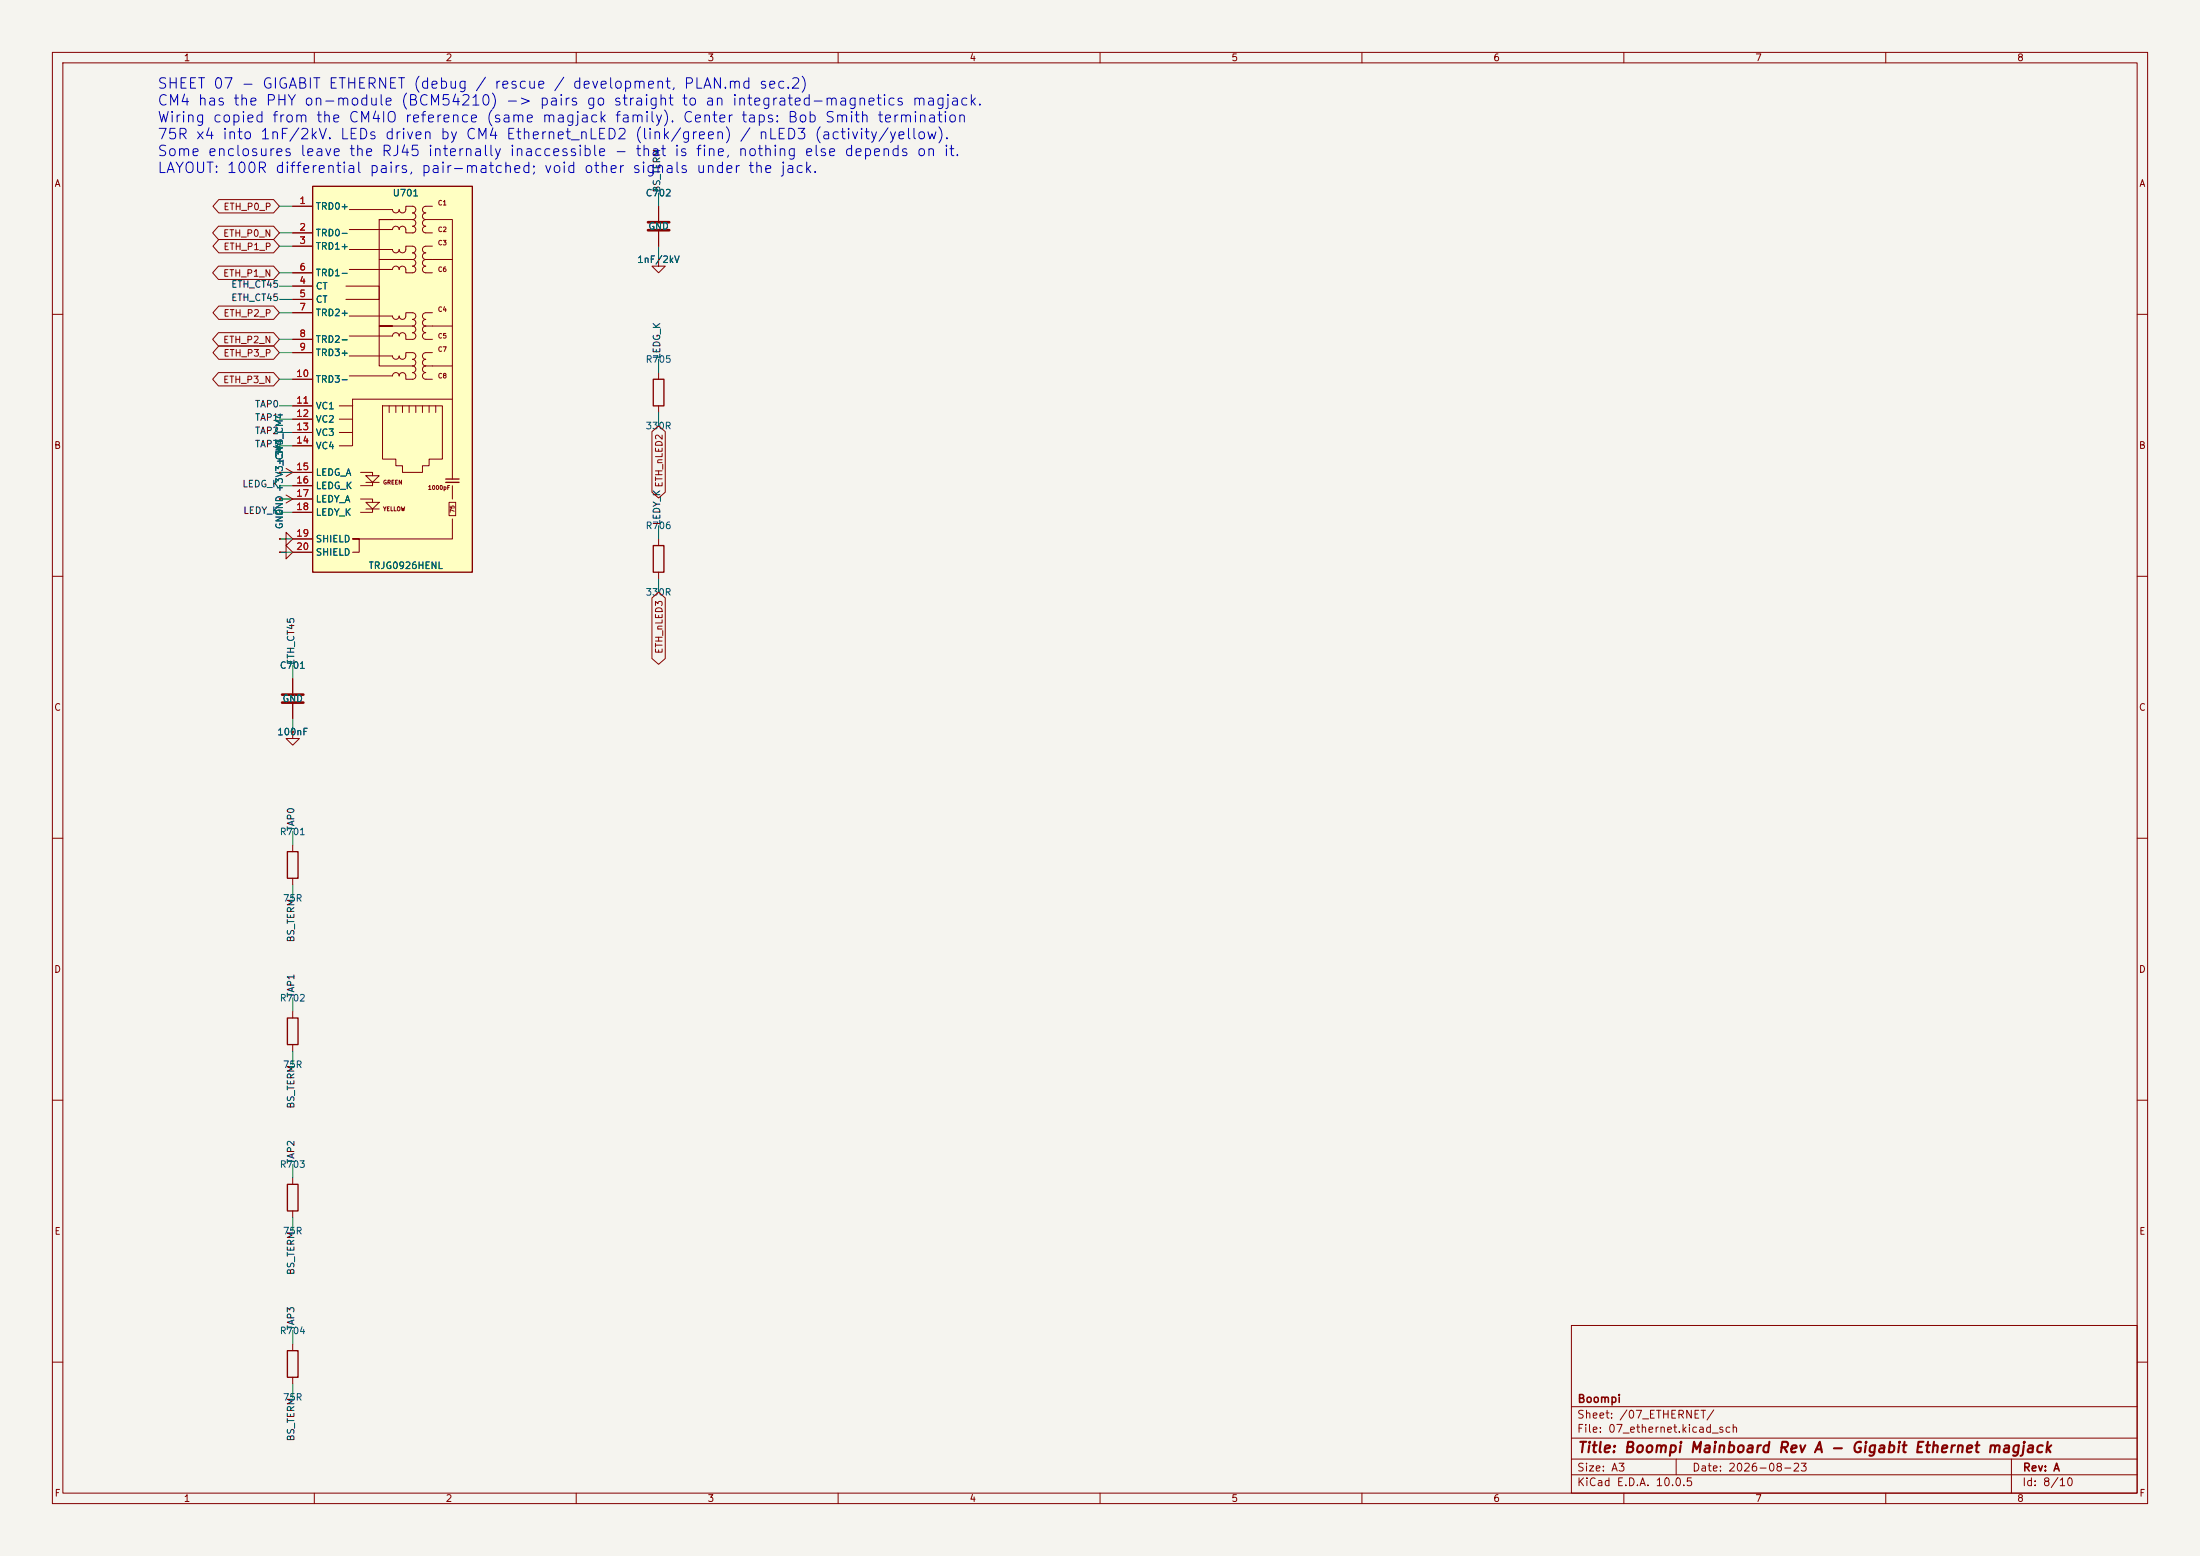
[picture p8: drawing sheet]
(kicad_sch
 (version 20260306)
 (generator "eeschema")
 (generator_version "10.0")
 (paper "A3")
 (title_block
  (title "Boompi Mainboard Rev A - Gigabit Ethernet magjack")
  (date "2026-08-23")
  (rev "A")
  (company "Boompi"))
 (lib_symbols
  (symbol "Device:C"
   (pin_numbers (hide yes))
   (pin_names
    (offset 0.254)) (exclude_from_sim no) (in_bom yes) (on_board yes)
   (in_pos_files yes)
   (duplicate_pin_numbers_are_jumpers no)
   (property "Reference" "C" (at 0.635 2.54 0) (show_name no) (do_not_autoplace no) (effects (font (size 1.27 1.27)) (justify left)))
   (property "Value" "C" (at 0.635 -2.54 0) (show_name no) (do_not_autoplace no) (effects (font (size 1.27 1.27)) (justify left)))
   (property "Footprint" "" (at 0.9652 -3.81 0) (show_name no) (do_not_autoplace no) (hide yes) (effects (font (size 1.27 1.27))))
   (property "Datasheet" "" (at 0 0 0) (show_name no) (do_not_autoplace no) (hide yes) (effects (font (size 1.27 1.27))))
   (property "Description" "Unpolarized capacitor" (at 0 0 0) (show_name no) (do_not_autoplace no) (hide yes) (effects (font (size 1.27 1.27))))
   (symbol "C_0_1"
    (polyline (pts (xy -2.032 0.762) (xy 2.032 0.762)) (stroke (width 0.508) (type default)) (fill (type none)))
    (polyline (pts (xy -2.032 -0.762) (xy 2.032 -0.762)) (stroke (width 0.508) (type default)) (fill (type none))))
   (symbol "C_1_1"
    (pin passive line (at 0 3.81 270) (length 2.794) (name "" (effects (font (size 1.27 1.27)))) (number "1" (effects (font (size 1.27 1.27)))))
    (pin passive line (at 0 -3.81 90) (length 2.794) (name "" (effects (font (size 1.27 1.27)))) (number "2" (effects (font (size 1.27 1.27))))))
   (embedded_fonts no))
  (symbol "Device:R"
   (pin_numbers (hide yes))
   (pin_names
    (offset 0)) (exclude_from_sim no) (in_bom yes) (on_board yes)
   (in_pos_files yes)
   (duplicate_pin_numbers_are_jumpers no)
   (property "Reference" "R" (at 2.032 0 90) (show_name no) (do_not_autoplace no) (effects (font (size 1.27 1.27))))
   (property "Value" "R" (at 0 0 90) (show_name no) (do_not_autoplace no) (effects (font (size 1.27 1.27))))
   (property "Footprint" "" (at -1.778 0 90) (show_name no) (do_not_autoplace no) (hide yes) (effects (font (size 1.27 1.27))))
   (property "Datasheet" "" (at 0 0 0) (show_name no) (do_not_autoplace no) (hide yes) (effects (font (size 1.27 1.27))))
   (property "Description" "Resistor" (at 0 0 0) (show_name no) (do_not_autoplace no) (hide yes) (effects (font (size 1.27 1.27))))
   (symbol "R_0_1"
    (rectangle (start -1.016 -2.54) (end 1.016 2.54) (stroke (width 0.254) (type default)) (fill (type none))))
   (symbol "R_1_1"
    (pin passive line (at 0 3.81 270) (length 1.27) (name "" (effects (font (size 1.27 1.27)))) (number "1" (effects (font (size 1.27 1.27)))))
    (pin passive line (at 0 -3.81 90) (length 1.27) (name "" (effects (font (size 1.27 1.27)))) (number "2" (effects (font (size 1.27 1.27))))))
   (embedded_fonts no))
  (symbol "boompi:+3V3_CM4"
   (power global)
   (pin_numbers (hide yes))
   (pin_names
    (offset 0) (hide yes)) (exclude_from_sim no) (in_bom yes) (on_board yes)
   (in_pos_files yes)
   (duplicate_pin_numbers_are_jumpers no)
   (property "Reference" "#PWR" (at 0 -3.81 0) (show_name no) (do_not_autoplace no) (hide yes) (effects (font (size 1.27 1.27))))
   (property "Value" "+3V3_CM4" (at 0 3.556 0) (show_name no) (do_not_autoplace no) (effects (font (size 1.27 1.27))))
   (property "Footprint" "" (at 0 0 0) (show_name no) (do_not_autoplace no) (hide yes) (effects (font (size 1.27 1.27))))
   (property "Datasheet" "" (at 0 0 0) (show_name no) (do_not_autoplace no) (hide yes) (effects (font (size 1.27 1.27))))
   (property "Description" "Power symbol creates a global label with name \"+5V\"" (at 0 0 0) (show_name no) (do_not_autoplace no) (hide yes) (effects (font (size 1.27 1.27))))
   (symbol "+3V3_CM4_0_1"
    (polyline (pts (xy -0.762 1.27) (xy 0 2.54)) (stroke (width 0) (type default)) (fill (type none)))
    (polyline (pts (xy 0 2.54) (xy 0.762 1.27)) (stroke (width 0) (type default)) (fill (type none)))
    (polyline (pts (xy 0 0) (xy 0 2.54)) (stroke (width 0) (type default)) (fill (type none))))
   (symbol "+3V3_CM4_1_1"
    (pin power_in line (at 0 0 90) (length 0) (name "+3V3_CM4" (effects (font (size 1.27 1.27)))) (number "1" (effects (font (size 1.27 1.27))))))
   (embedded_fonts no))
  (symbol "boompi:MagJack-A70-112-331N126" (in_bom yes) (on_board yes)
   (property "Reference" "U" (at 0 0 0) (effects (font (size 1.27 1.27))))
   (property "Value" "MagJack-A70-112-331N126" (at 0 0 0) (effects (font (size 1.27 1.27))))
   (property "Footprint" "" (at 0 0 0) (effects (font (size 1.27 1.27)) (hide yes)))
   (property "Datasheet" "" (at 0 0 0) (effects (font (size 1.27 1.27)) (hide yes)))
   (symbol "MagJack-A70-112-331N126_0_1"
    (polyline (pts (xy 1.27 40.64) (xy -5.08 40.64) (xy -5.08 48.26) (xy -2.54 48.26) (xy -5.08 48.26)) (stroke (width 0) (type default) (color 0 0 0 0)) (fill (type none)))
    (polyline (pts (xy 1.27 60.96) (xy -5.08 60.96) (xy -5.08 68.58) (xy -2.54 68.58) (xy -5.08 68.58)) (stroke (width 0) (type default) (color 0 0 0 0)) (fill (type none))))
   (symbol "MagJack-A70-112-331N126_1_1"
    (rectangle (start -17.78 1.27) (end 12.7 74.93) (stroke (width 0.254) (type default) (color 0 0 0 0)) (fill (type background)))
    (arc (start -2.54 42.545) (mid -1.905 41.91) (end -1.27 42.545) (stroke (width 0) (type default) (color 0 0 0 0)) (fill (type none)))
    (arc (start -2.54 50.165) (mid -1.905 49.53) (end -1.27 50.165) (stroke (width 0) (type default) (color 0 0 0 0)) (fill (type none)))
    (arc (start -2.54 62.865) (mid -1.905 62.23) (end -1.27 62.865) (stroke (width 0) (type default) (color 0 0 0 0)) (fill (type none)))
    (arc (start -2.54 70.485) (mid -1.905 69.85) (end -1.27 70.485) (stroke (width 0) (type default) (color 0 0 0 0)) (fill (type none)))
    (arc (start -1.27 38.735) (mid -1.905 39.37) (end -2.54 38.735) (stroke (width 0) (type default) (color 0 0 0 0)) (fill (type none)))
    (arc (start -1.27 42.545) (mid -0.635 41.91) (end 0 42.545) (stroke (width 0) (type default) (color 0 0 0 0)) (fill (type none)))
    (arc (start -1.27 46.355) (mid -1.905 46.99) (end -2.54 46.355) (stroke (width 0) (type default) (color 0 0 0 0)) (fill (type none)))
    (arc (start -1.27 50.165) (mid -0.635 49.53) (end 0 50.165) (stroke (width 0) (type default) (color 0 0 0 0)) (fill (type none)))
    (arc (start -1.27 59.055) (mid -1.905 59.69) (end -2.54 59.055) (stroke (width 0) (type default) (color 0 0 0 0)) (fill (type none)))
    (arc (start -1.27 62.865) (mid -0.635 62.23) (end 0 62.865) (stroke (width 0) (type default) (color 0 0 0 0)) (fill (type none)))
    (arc (start -1.27 66.675) (mid -1.905 67.31) (end -2.54 66.675) (stroke (width 0) (type default) (color 0 0 0 0)) (fill (type none)))
    (arc (start -1.27 70.485) (mid -0.635 69.85) (end 0 70.485) (stroke (width 0) (type default) (color 0 0 0 0)) (fill (type none)))
    (polyline (pts (xy -12.7 27.94) (xy -10.16 27.94)) (stroke (width 0) (type default) (color 0 0 0 0)) (fill (type none)))
    (polyline (pts (xy -12.7 30.48) (xy -10.16 30.48)) (stroke (width 0) (type default) (color 0 0 0 0)) (fill (type none)))
    (polyline (pts (xy -12.7 33.02) (xy -10.16 33.02)) (stroke (width 0) (type default) (color 0 0 0 0)) (fill (type none)))
    (polyline (pts (xy -10.16 33.02) (xy -10.16 34.29)) (stroke (width 0) (type default) (color 0 0 0 0)) (fill (type none)))
    (polyline (pts (xy -5.08 13.335) (xy -7.62 13.335)) (stroke (width 0) (type default) (color 0 0 0 0)) (fill (type none)))
    (polyline (pts (xy -5.08 18.415) (xy -7.62 18.415)) (stroke (width 0) (type default) (color 0 0 0 0)) (fill (type none)))
    (polyline (pts (xy -5.08 48.26) (xy -5.08 60.96)) (stroke (width 0) (type default) (color 0 0 0 0)) (fill (type none)))
    (polyline (pts (xy -3.175 31.75) (xy -3.175 33.02)) (stroke (width 0) (type default) (color 0 0 0 0)) (fill (type none)))
    (polyline (pts (xy -3.175 48.26) (xy 1.27 48.26)) (stroke (width 0) (type default) (color 0 0 0 0)) (fill (type none)))
    (polyline (pts (xy -3.175 68.58) (xy 1.27 68.58)) (stroke (width 0) (type default) (color 0 0 0 0)) (fill (type none)))
    (polyline (pts (xy -2.54 38.735) (xy -10.795 38.735)) (stroke (width 0) (type default) (color 0 0 0 0)) (fill (type none)))
    (polyline (pts (xy -2.54 42.545) (xy -10.795 42.545)) (stroke (width 0) (type default) (color 0 0 0 0)) (fill (type none)))
    (polyline (pts (xy -2.54 46.355) (xy -10.795 46.355)) (stroke (width 0) (type default) (color 0 0 0 0)) (fill (type none)))
    (polyline (pts (xy -2.54 50.165) (xy -10.795 50.165)) (stroke (width 0) (type default) (color 0 0 0 0)) (fill (type none)))
    (polyline (pts (xy -2.54 59.055) (xy -10.795 59.055)) (stroke (width 0) (type default) (color 0 0 0 0)) (fill (type none)))
    (polyline (pts (xy -2.54 62.865) (xy -10.795 62.865)) (stroke (width 0) (type default) (color 0 0 0 0)) (fill (type none)))
    (polyline (pts (xy -2.54 66.675) (xy -10.795 66.675)) (stroke (width 0) (type default) (color 0 0 0 0)) (fill (type none)))
    (polyline (pts (xy -2.54 70.485) (xy -10.795 70.485)) (stroke (width 0) (type default) (color 0 0 0 0)) (fill (type none)))
    (polyline (pts (xy -1.905 33.02) (xy -1.905 31.75)) (stroke (width 0) (type default) (color 0 0 0 0)) (fill (type none)))
    (polyline (pts (xy -0.635 33.02) (xy -0.635 31.75)) (stroke (width 0) (type default) (color 0 0 0 0)) (fill (type none)))
    (polyline (pts (xy 0.635 33.02) (xy 0.635 31.75)) (stroke (width 0) (type default) (color 0 0 0 0)) (fill (type none)))
    (polyline (pts (xy 1.905 33.02) (xy 1.905 31.75)) (stroke (width 0) (type default) (color 0 0 0 0)) (fill (type none)))
    (polyline (pts (xy 3.175 33.02) (xy 3.175 31.75)) (stroke (width 0) (type default) (color 0 0 0 0)) (fill (type none)))
    (polyline (pts (xy 3.81 38.1) (xy 5.08 38.1)) (stroke (width 0) (type default) (color 0 0 0 0)) (fill (type none)))
    (polyline (pts (xy 3.81 40.64) (xy 5.08 40.64)) (stroke (width 0) (type default) (color 0 0 0 0)) (fill (type none)))
    (polyline (pts (xy 3.81 43.18) (xy 5.08 43.18)) (stroke (width 0) (type default) (color 0 0 0 0)) (fill (type none)))
    (polyline (pts (xy 3.81 45.72) (xy 5.08 45.72)) (stroke (width 0) (type default) (color 0 0 0 0)) (fill (type none)))
    (polyline (pts (xy 3.81 48.26) (xy 5.08 48.26)) (stroke (width 0) (type default) (color 0 0 0 0)) (fill (type none)))
    (polyline (pts (xy 3.81 50.8) (xy 5.08 50.8)) (stroke (width 0) (type default) (color 0 0 0 0)) (fill (type none)))
    (polyline (pts (xy 3.81 58.42) (xy 5.08 58.42)) (stroke (width 0) (type default) (color 0 0 0 0)) (fill (type none)))
    (polyline (pts (xy 3.81 60.96) (xy 5.08 60.96)) (stroke (width 0) (type default) (color 0 0 0 0)) (fill (type none)))
    (polyline (pts (xy 3.81 63.5) (xy 5.08 63.5)) (stroke (width 0) (type default) (color 0 0 0 0)) (fill (type none)))
    (polyline (pts (xy 3.81 66.04) (xy 5.08 66.04)) (stroke (width 0) (type default) (color 0 0 0 0)) (fill (type none)))
    (polyline (pts (xy 3.81 68.58) (xy 5.08 68.58)) (stroke (width 0) (type default) (color 0 0 0 0)) (fill (type none)))
    (polyline (pts (xy 3.81 71.12) (xy 5.08 71.12)) (stroke (width 0) (type default) (color 0 0 0 0)) (fill (type none)))
    (polyline (pts (xy 4.445 31.75) (xy 4.445 33.02)) (stroke (width 0) (type default) (color 0 0 0 0)) (fill (type none)))
    (polyline (pts (xy 5.08 40.64) (xy 8.89 40.64)) (stroke (width 0) (type default) (color 0 0 0 0)) (fill (type none)))
    (polyline (pts (xy 5.08 48.26) (xy 8.89 48.26)) (stroke (width 0) (type default) (color 0 0 0 0)) (fill (type none)))
    (polyline (pts (xy 5.08 60.96) (xy 8.89 60.96)) (stroke (width 0) (type default) (color 0 0 0 0)) (fill (type none)))
    (polyline (pts (xy 5.715 31.75) (xy 5.715 33.02)) (stroke (width 0) (type default) (color 0 0 0 0)) (fill (type none)))
    (polyline (pts (xy 7.62 18.415) (xy 10.16 18.415)) (stroke (width 0.254) (type default) (color 0 0 0 0)) (fill (type none)))
    (polyline (pts (xy 7.62 19.05) (xy 10.16 19.05)) (stroke (width 0.254) (type default) (color 0 0 0 0)) (fill (type none)))
    (polyline (pts (xy 8.89 15.24) (xy 8.89 17.78)) (stroke (width 0) (type default) (color 0 0 0 0)) (fill (type none)))
    (polyline (pts (xy 8.89 19.05) (xy 8.89 34.29)) (stroke (width 0) (type default) (color 0 0 0 0)) (fill (type none)))
    (polyline (pts (xy -10.16 33.02) (xy -10.16 25.4) (xy -12.7 25.4)) (stroke (width 0) (type default) (color 0 0 0 0)) (fill (type none)))
    (polyline (pts (xy -8.636 12.7) (xy -6.35 12.7) (xy -6.35 13.335)) (stroke (width 0) (type default) (color 0 0 0 0)) (fill (type none)))
    (polyline (pts (xy -8.636 15.24) (xy -6.35 15.24) (xy -6.35 14.605)) (stroke (width 0) (type default) (color 0 0 0 0)) (fill (type none)))
    (polyline (pts (xy -8.636 20.32) (xy -6.35 20.32) (xy -6.35 19.685)) (stroke (width 0) (type default) (color 0 0 0 0)) (fill (type none)))
    (polyline (pts (xy -6.35 18.415) (xy -6.35 17.78) (xy -8.636 17.78)) (stroke (width 0) (type default) (color 0 0 0 0)) (fill (type none)))
    (polyline (pts (xy 0 38.735) (xy 0 38.1) (xy 1.27 38.1)) (stroke (width 0) (type default) (color 0 0 0 0)) (fill (type none)))
    (polyline (pts (xy 0 46.355) (xy 0 45.72) (xy 1.27 45.72)) (stroke (width 0) (type default) (color 0 0 0 0)) (fill (type none)))
    (polyline (pts (xy 0 59.055) (xy 0 58.42) (xy 1.27 58.42)) (stroke (width 0) (type default) (color 0 0 0 0)) (fill (type none)))
    (polyline (pts (xy 0 66.675) (xy 0 66.04) (xy 1.27 66.04)) (stroke (width 0) (type default) (color 0 0 0 0)) (fill (type none)))
    (polyline (pts (xy 1.27 43.18) (xy 0 43.18) (xy 0 42.545)) (stroke (width 0) (type default) (color 0 0 0 0)) (fill (type none)))
    (polyline (pts (xy 1.27 50.8) (xy 0 50.8) (xy 0 50.165)) (stroke (width 0) (type default) (color 0 0 0 0)) (fill (type none)))
    (polyline (pts (xy 1.27 63.5) (xy 0 63.5) (xy 0 62.865)) (stroke (width 0) (type default) (color 0 0 0 0)) (fill (type none)))
    (polyline (pts (xy 1.27 71.12) (xy 0 71.12) (xy 0 70.485)) (stroke (width 0) (type default) (color 0 0 0 0)) (fill (type none)))
    (polyline (pts (xy -11.43 53.34) (xy -5.08 53.34) (xy -5.08 55.88) (xy -11.43 55.88)) (stroke (width 0) (type default) (color 0 0 0 0)) (fill (type none)))
    (polyline (pts (xy -10.16 34.29) (xy 8.89 34.29) (xy 8.89 68.58) (xy 5.08 68.58)) (stroke (width 0) (type default) (color 0 0 0 0)) (fill (type none)))
    (polyline (pts (xy -7.62 19.685) (xy -5.08 19.685) (xy -6.35 18.415) (xy -7.62 19.685)) (stroke (width 0) (type default) (color 0 0 0 0)) (fill (type none)))
    (polyline (pts (xy -5.08 14.605) (xy -7.62 14.605) (xy -6.35 13.335) (xy -5.08 14.605)) (stroke (width 0) (type default) (color 0 0 0 0)) (fill (type none)))
    (polyline (pts (xy -10.16 5.08) (xy -8.89 5.08) (xy -8.89 7.62) (xy -10.16 7.62) (xy -8.89 7.62) (xy 8.89 7.62) (xy 8.89 11.43)) (stroke (width 0) (type default) (color 0 0 0 0)) (fill (type none)))
    (polyline (pts (xy -4.445 33.02) (xy 6.985 33.02) (xy 6.985 22.86) (xy 4.445 22.86) (xy 4.445 21.59) (xy 3.175 21.59) (xy 3.175 20.32) (xy -0.635 20.32) (xy -0.635 21.59) (xy -1.905 21.59) (xy -1.905 22.86) (xy -4.445 22.86) (xy -4.445 33.02)) (stroke (width 0) (type default) (color 0 0 0 0)) (fill (type none)))
    (arc (start 0 38.735) (mid -0.635 39.37) (end -1.27 38.735) (stroke (width 0) (type default) (color 0 0 0 0)) (fill (type none)))
    (arc (start 0 46.355) (mid -0.635 46.99) (end -1.27 46.355) (stroke (width 0) (type default) (color 0 0 0 0)) (fill (type none)))
    (arc (start 0 59.055) (mid -0.635 59.69) (end -1.27 59.055) (stroke (width 0) (type default) (color 0 0 0 0)) (fill (type none)))
    (arc (start 0 66.675) (mid -0.635 67.31) (end -1.27 66.675) (stroke (width 0) (type default) (color 0 0 0 0)) (fill (type none)))
    (arc (start 1.27 38.1) (mid 1.905 38.735) (end 1.27 39.37) (stroke (width 0) (type default) (color 0 0 0 0)) (fill (type none)))
    (arc (start 1.27 39.37) (mid 1.905 40.005) (end 1.27 40.64) (stroke (width 0) (type default) (color 0 0 0 0)) (fill (type none)))
    (arc (start 1.27 40.64) (mid 1.905 41.275) (end 1.27 41.91) (stroke (width 0) (type default) (color 0 0 0 0)) (fill (type none)))
    (arc (start 1.27 41.91) (mid 1.905 42.545) (end 1.27 43.18) (stroke (width 0) (type default) (color 0 0 0 0)) (fill (type none)))
    (arc (start 1.27 45.72) (mid 1.905 46.355) (end 1.27 46.99) (stroke (width 0) (type default) (color 0 0 0 0)) (fill (type none)))
    (arc (start 1.27 46.99) (mid 1.905 47.625) (end 1.27 48.26) (stroke (width 0) (type default) (color 0 0 0 0)) (fill (type none)))
    (arc (start 1.27 48.26) (mid 1.905 48.895) (end 1.27 49.53) (stroke (width 0) (type default) (color 0 0 0 0)) (fill (type none)))
    (arc (start 1.27 49.53) (mid 1.905 50.165) (end 1.27 50.8) (stroke (width 0) (type default) (color 0 0 0 0)) (fill (type none)))
    (arc (start 1.27 58.42) (mid 1.905 59.055) (end 1.27 59.69) (stroke (width 0) (type default) (color 0 0 0 0)) (fill (type none)))
    (arc (start 1.27 59.69) (mid 1.905 60.325) (end 1.27 60.96) (stroke (width 0) (type default) (color 0 0 0 0)) (fill (type none)))
    (arc (start 1.27 60.96) (mid 1.905 61.595) (end 1.27 62.23) (stroke (width 0) (type default) (color 0 0 0 0)) (fill (type none)))
    (arc (start 1.27 62.23) (mid 1.905 62.865) (end 1.27 63.5) (stroke (width 0) (type default) (color 0 0 0 0)) (fill (type none)))
    (arc (start 1.27 66.04) (mid 1.905 66.675) (end 1.27 67.31) (stroke (width 0) (type default) (color 0 0 0 0)) (fill (type none)))
    (arc (start 1.27 67.31) (mid 1.905 67.945) (end 1.27 68.58) (stroke (width 0) (type default) (color 0 0 0 0)) (fill (type none)))
    (arc (start 1.27 68.58) (mid 1.905 69.215) (end 1.27 69.85) (stroke (width 0) (type default) (color 0 0 0 0)) (fill (type none)))
    (arc (start 1.27 69.85) (mid 1.905 70.485) (end 1.27 71.12) (stroke (width 0) (type default) (color 0 0 0 0)) (fill (type none)))
    (arc (start 3.81 39.37) (mid 3.175 38.735) (end 3.81 38.1) (stroke (width 0) (type default) (color 0 0 0 0)) (fill (type none)))
    (arc (start 3.81 40.64) (mid 3.175 40.005) (end 3.81 39.37) (stroke (width 0) (type default) (color 0 0 0 0)) (fill (type none)))
    (arc (start 3.81 41.91) (mid 3.175 41.275) (end 3.81 40.64) (stroke (width 0) (type default) (color 0 0 0 0)) (fill (type none)))
    (arc (start 3.81 43.18) (mid 3.175 42.545) (end 3.81 41.91) (stroke (width 0) (type default) (color 0 0 0 0)) (fill (type none)))
    (arc (start 3.81 46.99) (mid 3.175 46.355) (end 3.81 45.72) (stroke (width 0) (type default) (color 0 0 0 0)) (fill (type none)))
    (arc (start 3.81 48.26) (mid 3.175 47.625) (end 3.81 46.99) (stroke (width 0) (type default) (color 0 0 0 0)) (fill (type none)))
    (arc (start 3.81 49.53) (mid 3.175 48.895) (end 3.81 48.26) (stroke (width 0) (type default) (color 0 0 0 0)) (fill (type none)))
    (arc (start 3.81 50.8) (mid 3.175 50.165) (end 3.81 49.53) (stroke (width 0) (type default) (color 0 0 0 0)) (fill (type none)))
    (arc (start 3.81 59.69) (mid 3.175 59.055) (end 3.81 58.42) (stroke (width 0) (type default) (color 0 0 0 0)) (fill (type none)))
    (arc (start 3.81 60.96) (mid 3.175 60.325) (end 3.81 59.69) (stroke (width 0) (type default) (color 0 0 0 0)) (fill (type none)))
    (arc (start 3.81 62.23) (mid 3.175 61.595) (end 3.81 60.96) (stroke (width 0) (type default) (color 0 0 0 0)) (fill (type none)))
    (arc (start 3.81 63.5) (mid 3.175 62.865) (end 3.81 62.23) (stroke (width 0) (type default) (color 0 0 0 0)) (fill (type none)))
    (arc (start 3.81 67.31) (mid 3.175 66.675) (end 3.81 66.04) (stroke (width 0) (type default) (color 0 0 0 0)) (fill (type none)))
    (arc (start 3.81 68.58) (mid 3.175 67.945) (end 3.81 67.31) (stroke (width 0) (type default) (color 0 0 0 0)) (fill (type none)))
    (arc (start 3.81 69.85) (mid 3.175 69.215) (end 3.81 68.58) (stroke (width 0) (type default) (color 0 0 0 0)) (fill (type none)))
    (arc (start 3.81 71.12) (mid 3.175 70.485) (end 3.81 69.85) (stroke (width 0) (type default) (color 0 0 0 0)) (fill (type none)))
    (rectangle (start 9.525 12.065) (end 8.255 14.605) (stroke (width 0) (type default) (color 0 0 0 0)) (fill (type none)))
    (text "1000pF" (at 6.35 17.399 0) (effects (font (size 0.762 0.762))))
    (text "75" (at 8.89 13.335 900) (effects (font (size 0.762 0.762))))
    (text "C1" (at 6.985 71.755 0) (effects (font (size 0.889 0.889))))
    (text "C2" (at 6.985 66.675 0) (effects (font (size 0.889 0.889))))
    (text "C3" (at 6.985 64.135 0) (effects (font (size 0.889 0.889))))
    (text "C4" (at 6.985 51.435 0) (effects (font (size 0.889 0.889))))
    (text "C5" (at 6.985 46.355 0) (effects (font (size 0.889 0.889))))
    (text "C6" (at 6.985 59.055 0) (effects (font (size 0.889 0.889))))
    (text "C7" (at 6.985 43.815 0) (effects (font (size 0.889 0.889))))
    (text "C8" (at 6.985 38.735 0) (effects (font (size 0.889 0.889))))
    (text "GREEN" (at -4.445 18.415 0) (effects (font (size 0.762 0.762)) (justify left)))
    (text "YELLOW" (at -4.445 13.335 0) (effects (font (size 0.762 0.762)) (justify left)))
    (pin passive line (at -21.59 71.12 0) (length 3.81) (name "TRD0+" (effects (font (size 1.27 1.27)))) (number "1" (effects (font (size 1.27 1.27)))))
    (pin passive line (at -21.59 38.1 0) (length 3.81) (name "TRD3-" (effects (font (size 1.27 1.27)))) (number "10" (effects (font (size 1.27 1.27)))))
    (pin passive line (at -21.59 33.02 0) (length 3.81) (name "VC1" (effects (font (size 1.27 1.27)))) (number "11" (effects (font (size 1.27 1.27)))))
    (pin passive line (at -21.59 30.48 0) (length 3.81) (name "VC2" (effects (font (size 1.27 1.27)))) (number "12" (effects (font (size 1.27 1.27)))))
    (pin passive line (at -21.59 27.94 0) (length 3.81) (name "VC3" (effects (font (size 1.27 1.27)))) (number "13" (effects (font (size 1.27 1.27)))))
    (pin passive line (at -21.59 25.4 0) (length 3.81) (name "VC4" (effects (font (size 1.27 1.27)))) (number "14" (effects (font (size 1.27 1.27)))))
    (pin passive line (at -21.59 20.32 0) (length 3.81) (name "LEDG_A" (effects (font (size 1.27 1.27)))) (number "15" (effects (font (size 1.27 1.27)))))
    (pin passive line (at -21.59 17.78 0) (length 3.81) (name "LEDG_K" (effects (font (size 1.27 1.27)))) (number "16" (effects (font (size 1.27 1.27)))))
    (pin passive line (at -21.59 15.24 0) (length 3.81) (name "LEDY_A" (effects (font (size 1.27 1.27)))) (number "17" (effects (font (size 1.27 1.27)))))
    (pin passive line (at -21.59 12.7 0) (length 3.81) (name "LEDY_K" (effects (font (size 1.27 1.27)))) (number "18" (effects (font (size 1.27 1.27)))))
    (pin passive line (at -21.59 7.62 0) (length 3.81) (name "SHIELD" (effects (font (size 1.27 1.27)))) (number "19" (effects (font (size 1.27 1.27)))))
    (pin passive line (at -21.59 66.04 0) (length 3.81) (name "TRD0-" (effects (font (size 1.27 1.27)))) (number "2" (effects (font (size 1.27 1.27)))))
    (pin passive line (at -21.59 5.08 0) (length 3.81) (name "SHIELD" (effects (font (size 1.27 1.27)))) (number "20" (effects (font (size 1.27 1.27)))))
    (pin passive line (at -21.59 63.5 0) (length 3.81) (name "TRD1+" (effects (font (size 1.27 1.27)))) (number "3" (effects (font (size 1.27 1.27)))))
    (pin passive line (at -21.59 55.88 0) (length 3.81) (name "CT" (effects (font (size 1.27 1.27)))) (number "4" (effects (font (size 1.27 1.27)))))
    (pin passive line (at -21.59 53.34 0) (length 3.81) (name "CT" (effects (font (size 1.27 1.27)))) (number "5" (effects (font (size 1.27 1.27)))))
    (pin passive line (at -21.59 58.42 0) (length 3.81) (name "TRD1-" (effects (font (size 1.27 1.27)))) (number "6" (effects (font (size 1.27 1.27)))))
    (pin passive line (at -21.59 50.8 0) (length 3.81) (name "TRD2+" (effects (font (size 1.27 1.27)))) (number "7" (effects (font (size 1.27 1.27)))))
    (pin passive line (at -21.59 45.72 0) (length 3.81) (name "TRD2-" (effects (font (size 1.27 1.27)))) (number "8" (effects (font (size 1.27 1.27)))))
    (pin passive line (at -21.59 43.18 0) (length 3.81) (name "TRD3+" (effects (font (size 1.27 1.27)))) (number "9" (effects (font (size 1.27 1.27)))))))
  (symbol "power:GND"
   (power global)
   (pin_numbers (hide yes))
   (pin_names
    (offset 0) (hide yes)) (exclude_from_sim no) (in_bom yes) (on_board yes)
   (in_pos_files yes)
   (duplicate_pin_numbers_are_jumpers no)
   (property "Reference" "#PWR" (at 0 -6.35 0) (show_name no) (do_not_autoplace no) (hide yes) (effects (font (size 1.27 1.27))))
   (property "Value" "GND" (at 0 -3.81 0) (show_name no) (do_not_autoplace no) (effects (font (size 1.27 1.27))))
   (property "Footprint" "" (at 0 0 0) (show_name no) (do_not_autoplace no) (hide yes) (effects (font (size 1.27 1.27))))
   (property "Datasheet" "" (at 0 0 0) (show_name no) (do_not_autoplace no) (hide yes) (effects (font (size 1.27 1.27))))
   (property "Description" "Power symbol creates a global label with name \"GND\" , ground" (at 0 0 0) (show_name no) (do_not_autoplace no) (hide yes) (effects (font (size 1.27 1.27))))
   (symbol "GND_0_1"
    (polyline (pts (xy 0 0) (xy 0 -1.27) (xy 1.27 -1.27) (xy 0 -2.54) (xy -1.27 -1.27) (xy 0 -1.27)) (stroke (width 0) (type default)) (fill (type none))))
   (symbol "GND_1_1"
    (pin power_in line (at 0 0 270) (length 0) (name "" (effects (font (size 1.27 1.27)))) (number "1" (effects (font (size 1.27 1.27))))))
   (embedded_fonts no)))
 (symbol
  (lib_id "boompi:MagJack-A70-112-331N126")
  (at 77.47 110.49 0)
  (unit 1)
  (exclude_from_sim no)
  (in_bom yes)
  (on_board yes)
  (dnp no)
  (property "Reference" "U701" (at 77.47 36.83 0) (effects (font (size 1.27 1.27))))
  (property "Value" "TRJG0926HENL" (at 77.47 107.95 0) (effects (font (size 1.27 1.27))))
  (property "Footprint" "CM4IO:TRJG0926HENL" (at 77.47 110.49 0) (effects (font (size 1.27 1.27)) (hide yes)))
  (property "Datasheet" "" (at 77.47 110.49 0) (effects (font (size 1.27 1.27)) (hide yes)))
  (property "MPN" "TRP TRJG0926HENL" (at 77.47 110.49 0) (effects (font (size 1.27 1.27)) (hide yes))))
 (wire
  (pts (xy 55.88 39.37) (xy 53.34 39.37))
  (stroke (width 0) (type default)))
 (global_label "ETH_P0_P"
  (shape bidirectional)
  (at 53.34 39.37 180)
  (effects (font (size 1.27 1.27)) (justify right))
  (property "Intersheetrefs" "${INTERSHEET_REFS}" (at 53.34 39.37 0) (effects (font (size 1.27 1.27)) (hide yes))))
 (wire
  (pts (xy 55.88 44.45) (xy 53.34 44.45))
  (stroke (width 0) (type default)))
 (global_label "ETH_P0_N"
  (shape bidirectional)
  (at 53.34 44.45 180)
  (effects (font (size 1.27 1.27)) (justify right))
  (property "Intersheetrefs" "${INTERSHEET_REFS}" (at 53.34 44.45 0) (effects (font (size 1.27 1.27)) (hide yes))))
 (wire
  (pts (xy 55.88 46.99) (xy 53.34 46.99))
  (stroke (width 0) (type default)))
 (global_label "ETH_P1_P"
  (shape bidirectional)
  (at 53.34 46.99 180)
  (effects (font (size 1.27 1.27)) (justify right))
  (property "Intersheetrefs" "${INTERSHEET_REFS}" (at 53.34 46.99 0) (effects (font (size 1.27 1.27)) (hide yes))))
 (wire
  (pts (xy 55.88 52.07) (xy 53.34 52.07))
  (stroke (width 0) (type default)))
 (global_label "ETH_P1_N"
  (shape bidirectional)
  (at 53.34 52.07 180)
  (effects (font (size 1.27 1.27)) (justify right))
  (property "Intersheetrefs" "${INTERSHEET_REFS}" (at 53.34 52.07 0) (effects (font (size 1.27 1.27)) (hide yes))))
 (wire
  (pts (xy 55.88 54.61) (xy 53.34 54.61))
  (stroke (width 0) (type default)))
 (label "ETH_CT45"
  (at 53.34 54.61 180)
  (effects (font (size 1.27 1.27)) (justify right)))
 (wire
  (pts (xy 55.88 57.15) (xy 53.34 57.15))
  (stroke (width 0) (type default)))
 (label "ETH_CT45"
  (at 53.34 57.15 180)
  (effects (font (size 1.27 1.27)) (justify right)))
 (wire
  (pts (xy 55.88 59.69) (xy 53.34 59.69))
  (stroke (width 0) (type default)))
 (global_label "ETH_P2_P"
  (shape bidirectional)
  (at 53.34 59.69 180)
  (effects (font (size 1.27 1.27)) (justify right))
  (property "Intersheetrefs" "${INTERSHEET_REFS}" (at 53.34 59.69 0) (effects (font (size 1.27 1.27)) (hide yes))))
 (wire
  (pts (xy 55.88 64.77) (xy 53.34 64.77))
  (stroke (width 0) (type default)))
 (global_label "ETH_P2_N"
  (shape bidirectional)
  (at 53.34 64.77 180)
  (effects (font (size 1.27 1.27)) (justify right))
  (property "Intersheetrefs" "${INTERSHEET_REFS}" (at 53.34 64.77 0) (effects (font (size 1.27 1.27)) (hide yes))))
 (wire
  (pts (xy 55.88 67.31) (xy 53.34 67.31))
  (stroke (width 0) (type default)))
 (global_label "ETH_P3_P"
  (shape bidirectional)
  (at 53.34 67.31 180)
  (effects (font (size 1.27 1.27)) (justify right))
  (property "Intersheetrefs" "${INTERSHEET_REFS}" (at 53.34 67.31 0) (effects (font (size 1.27 1.27)) (hide yes))))
 (wire
  (pts (xy 55.88 72.39) (xy 53.34 72.39))
  (stroke (width 0) (type default)))
 (global_label "ETH_P3_N"
  (shape bidirectional)
  (at 53.34 72.39 180)
  (effects (font (size 1.27 1.27)) (justify right))
  (property "Intersheetrefs" "${INTERSHEET_REFS}" (at 53.34 72.39 0) (effects (font (size 1.27 1.27)) (hide yes))))
 (wire
  (pts (xy 55.88 77.47) (xy 53.34 77.47))
  (stroke (width 0) (type default)))
 (label "TAP0"
  (at 53.34 77.47 180)
  (effects (font (size 1.27 1.27)) (justify right)))
 (wire
  (pts (xy 55.88 80.01) (xy 53.34 80.01))
  (stroke (width 0) (type default)))
 (label "TAP1"
  (at 53.34 80.01 180)
  (effects (font (size 1.27 1.27)) (justify right)))
 (wire
  (pts (xy 55.88 82.55) (xy 53.34 82.55))
  (stroke (width 0) (type default)))
 (label "TAP2"
  (at 53.34 82.55 180)
  (effects (font (size 1.27 1.27)) (justify right)))
 (wire
  (pts (xy 55.88 85.09) (xy 53.34 85.09))
  (stroke (width 0) (type default)))
 (label "TAP3"
  (at 53.34 85.09 180)
  (effects (font (size 1.27 1.27)) (justify right)))
 (wire
  (pts (xy 55.88 90.17) (xy 53.34 90.17))
  (stroke (width 0) (type default)))
 (symbol
  (lib_id "boompi:+3V3_CM4")
  (at 53.34 90.17 270)
  (unit 1)
  (exclude_from_sim no)
  (in_bom no)
  (on_board yes)
  (dnp no)
  (property "Reference" "#PWR0366" (at 53.34 86.36 0) (effects (font (size 1.27 1.27)) (hide yes)))
  (property "Value" "+3V3_CM4" (at 53.34 83.82 0) (effects (font (size 1.27 1.27))))
  (property "Footprint" "" (at 53.34 90.17 0) (effects (font (size 1.27 1.27)) (hide yes)))
  (property "Datasheet" "" (at 53.34 90.17 0) (effects (font (size 1.27 1.27)) (hide yes))))
 (wire
  (pts (xy 55.88 92.71) (xy 53.34 92.71))
  (stroke (width 0) (type default)))
 (label "LEDG_K"
  (at 53.34 92.71 180)
  (effects (font (size 1.27 1.27)) (justify right)))
 (wire
  (pts (xy 55.88 95.25) (xy 53.34 95.25))
  (stroke (width 0) (type default)))
 (symbol
  (lib_id "boompi:+3V3_CM4")
  (at 53.34 95.25 270)
  (unit 1)
  (exclude_from_sim no)
  (in_bom no)
  (on_board yes)
  (dnp no)
  (property "Reference" "#PWR0367" (at 53.34 91.44 0) (effects (font (size 1.27 1.27)) (hide yes)))
  (property "Value" "+3V3_CM4" (at 53.34 88.9 0) (effects (font (size 1.27 1.27))))
  (property "Footprint" "" (at 53.34 95.25 0) (effects (font (size 1.27 1.27)) (hide yes)))
  (property "Datasheet" "" (at 53.34 95.25 0) (effects (font (size 1.27 1.27)) (hide yes))))
 (wire
  (pts (xy 55.88 97.79) (xy 53.34 97.79))
  (stroke (width 0) (type default)))
 (label "LEDY_K"
  (at 53.34 97.79 180)
  (effects (font (size 1.27 1.27)) (justify right)))
 (wire
  (pts (xy 55.88 102.87) (xy 53.34 102.87))
  (stroke (width 0) (type default)))
 (symbol
  (lib_id "power:GND")
  (at 53.34 102.87 90)
  (unit 1)
  (exclude_from_sim no)
  (in_bom no)
  (on_board yes)
  (dnp no)
  (property "Reference" "#PWR0368" (at 53.34 99.06 0) (effects (font (size 1.27 1.27)) (hide yes)))
  (property "Value" "GND" (at 53.34 96.52 0) (effects (font (size 1.27 1.27))))
  (property "Footprint" "" (at 53.34 102.87 0) (effects (font (size 1.27 1.27)) (hide yes)))
  (property "Datasheet" "" (at 53.34 102.87 0) (effects (font (size 1.27 1.27)) (hide yes))))
 (wire
  (pts (xy 55.88 105.41) (xy 53.34 105.41))
  (stroke (width 0) (type default)))
 (symbol
  (lib_id "power:GND")
  (at 53.34 105.41 90)
  (unit 1)
  (exclude_from_sim no)
  (in_bom no)
  (on_board yes)
  (dnp no)
  (property "Reference" "#PWR0369" (at 53.34 101.6 0) (effects (font (size 1.27 1.27)) (hide yes)))
  (property "Value" "GND" (at 53.34 99.06 0) (effects (font (size 1.27 1.27))))
  (property "Footprint" "" (at 53.34 105.41 0) (effects (font (size 1.27 1.27)) (hide yes)))
  (property "Datasheet" "" (at 53.34 105.41 0) (effects (font (size 1.27 1.27)) (hide yes))))
 (symbol
  (lib_id "Device:C")
  (at 55.88 133.35 0)
  (unit 1)
  (exclude_from_sim no)
  (in_bom yes)
  (on_board yes)
  (dnp no)
  (property "Reference" "C701" (at 55.88 127 0) (effects (font (size 1.27 1.27))))
  (property "Value" "100nF" (at 55.88 139.7 0) (effects (font (size 1.27 1.27))))
  (property "Footprint" "Capacitor_SMD:C_0603_1608Metric" (at 55.88 133.35 0) (effects (font (size 1.27 1.27)) (hide yes)))
  (property "Datasheet" "" (at 55.88 133.35 0) (effects (font (size 1.27 1.27)) (hide yes))))
 (wire
  (pts (xy 55.88 129.54) (xy 55.88 127))
  (stroke (width 0) (type default)))
 (label "ETH_CT45"
  (at 55.88 127 90)
  (effects (font (size 1.27 1.27)) (justify left)))
 (wire
  (pts (xy 55.88 137.16) (xy 55.88 139.7))
  (stroke (width 0) (type default)))
 (symbol
  (lib_id "power:GND")
  (at 55.88 139.7 0)
  (unit 1)
  (exclude_from_sim no)
  (in_bom no)
  (on_board yes)
  (dnp no)
  (property "Reference" "#PWR0370" (at 55.88 135.89 0) (effects (font (size 1.27 1.27)) (hide yes)))
  (property "Value" "GND" (at 55.88 133.35 0) (effects (font (size 1.27 1.27))))
  (property "Footprint" "" (at 55.88 139.7 0) (effects (font (size 1.27 1.27)) (hide yes)))
  (property "Datasheet" "" (at 55.88 139.7 0) (effects (font (size 1.27 1.27)) (hide yes))))
 (symbol
  (lib_id "Device:R")
  (at 55.88 165.1 0)
  (unit 1)
  (exclude_from_sim no)
  (in_bom yes)
  (on_board yes)
  (dnp no)
  (property "Reference" "R701" (at 55.88 158.75 0) (effects (font (size 1.27 1.27))))
  (property "Value" "75R" (at 55.88 171.45 0) (effects (font (size 1.27 1.27))))
  (property "Footprint" "Resistor_SMD:R_0603_1608Metric" (at 55.88 165.1 0) (effects (font (size 1.27 1.27)) (hide yes)))
  (property "Datasheet" "" (at 55.88 165.1 0) (effects (font (size 1.27 1.27)) (hide yes))))
 (wire
  (pts (xy 55.88 161.29) (xy 55.88 158.75))
  (stroke (width 0) (type default)))
 (label "TAP0"
  (at 55.88 158.75 90)
  (effects (font (size 1.27 1.27)) (justify left)))
 (wire
  (pts (xy 55.88 168.91) (xy 55.88 171.45))
  (stroke (width 0) (type default)))
 (label "BS_TERM"
  (at 55.88 171.45 270)
  (effects (font (size 1.27 1.27)) (justify right)))
 (symbol
  (lib_id "Device:R")
  (at 55.88 196.85 0)
  (unit 1)
  (exclude_from_sim no)
  (in_bom yes)
  (on_board yes)
  (dnp no)
  (property "Reference" "R702" (at 55.88 190.5 0) (effects (font (size 1.27 1.27))))
  (property "Value" "75R" (at 55.88 203.2 0) (effects (font (size 1.27 1.27))))
  (property "Footprint" "Resistor_SMD:R_0603_1608Metric" (at 55.88 196.85 0) (effects (font (size 1.27 1.27)) (hide yes)))
  (property "Datasheet" "" (at 55.88 196.85 0) (effects (font (size 1.27 1.27)) (hide yes))))
 (wire
  (pts (xy 55.88 193.04) (xy 55.88 190.5))
  (stroke (width 0) (type default)))
 (label "TAP1"
  (at 55.88 190.5 90)
  (effects (font (size 1.27 1.27)) (justify left)))
 (wire
  (pts (xy 55.88 200.66) (xy 55.88 203.2))
  (stroke (width 0) (type default)))
 (label "BS_TERM"
  (at 55.88 203.2 270)
  (effects (font (size 1.27 1.27)) (justify right)))
 (symbol
  (lib_id "Device:R")
  (at 55.88 228.6 0)
  (unit 1)
  (exclude_from_sim no)
  (in_bom yes)
  (on_board yes)
  (dnp no)
  (property "Reference" "R703" (at 55.88 222.25 0) (effects (font (size 1.27 1.27))))
  (property "Value" "75R" (at 55.88 234.95 0) (effects (font (size 1.27 1.27))))
  (property "Footprint" "Resistor_SMD:R_0603_1608Metric" (at 55.88 228.6 0) (effects (font (size 1.27 1.27)) (hide yes)))
  (property "Datasheet" "" (at 55.88 228.6 0) (effects (font (size 1.27 1.27)) (hide yes))))
 (wire
  (pts (xy 55.88 224.79) (xy 55.88 222.25))
  (stroke (width 0) (type default)))
 (label "TAP2"
  (at 55.88 222.25 90)
  (effects (font (size 1.27 1.27)) (justify left)))
 (wire
  (pts (xy 55.88 232.41) (xy 55.88 234.95))
  (stroke (width 0) (type default)))
 (label "BS_TERM"
  (at 55.88 234.95 270)
  (effects (font (size 1.27 1.27)) (justify right)))
 (symbol
  (lib_id "Device:R")
  (at 55.88 260.35 0)
  (unit 1)
  (exclude_from_sim no)
  (in_bom yes)
  (on_board yes)
  (dnp no)
  (property "Reference" "R704" (at 55.88 254 0) (effects (font (size 1.27 1.27))))
  (property "Value" "75R" (at 55.88 266.7 0) (effects (font (size 1.27 1.27))))
  (property "Footprint" "Resistor_SMD:R_0603_1608Metric" (at 55.88 260.35 0) (effects (font (size 1.27 1.27)) (hide yes)))
  (property "Datasheet" "" (at 55.88 260.35 0) (effects (font (size 1.27 1.27)) (hide yes))))
 (wire
  (pts (xy 55.88 256.54) (xy 55.88 254))
  (stroke (width 0) (type default)))
 (label "TAP3"
  (at 55.88 254 90)
  (effects (font (size 1.27 1.27)) (justify left)))
 (wire
  (pts (xy 55.88 264.16) (xy 55.88 266.7))
  (stroke (width 0) (type default)))
 (label "BS_TERM"
  (at 55.88 266.7 270)
  (effects (font (size 1.27 1.27)) (justify right)))
 (symbol
  (lib_id "Device:C")
  (at 125.73 43.18 0)
  (unit 1)
  (exclude_from_sim no)
  (in_bom yes)
  (on_board yes)
  (dnp no)
  (property "Reference" "C702" (at 125.73 36.83 0) (effects (font (size 1.27 1.27))))
  (property "Value" "1nF/2kV" (at 125.73 49.53 0) (effects (font (size 1.27 1.27))))
  (property "Footprint" "Capacitor_SMD:C_1812_4532Metric" (at 125.73 43.18 0) (effects (font (size 1.27 1.27)) (hide yes)))
  (property "Datasheet" "" (at 125.73 43.18 0) (effects (font (size 1.27 1.27)) (hide yes))))
 (wire
  (pts (xy 125.73 39.37) (xy 125.73 36.83))
  (stroke (width 0) (type default)))
 (label "BS_TERM"
  (at 125.73 36.83 90)
  (effects (font (size 1.27 1.27)) (justify left)))
 (wire
  (pts (xy 125.73 46.99) (xy 125.73 49.53))
  (stroke (width 0) (type default)))
 (symbol
  (lib_id "power:GND")
  (at 125.73 49.53 0)
  (unit 1)
  (exclude_from_sim no)
  (in_bom no)
  (on_board yes)
  (dnp no)
  (property "Reference" "#PWR0371" (at 125.73 45.72 0) (effects (font (size 1.27 1.27)) (hide yes)))
  (property "Value" "GND" (at 125.73 43.18 0) (effects (font (size 1.27 1.27))))
  (property "Footprint" "" (at 125.73 49.53 0) (effects (font (size 1.27 1.27)) (hide yes)))
  (property "Datasheet" "" (at 125.73 49.53 0) (effects (font (size 1.27 1.27)) (hide yes))))
 (symbol
  (lib_id "Device:R")
  (at 125.73 74.93 0)
  (unit 1)
  (exclude_from_sim no)
  (in_bom yes)
  (on_board yes)
  (dnp no)
  (property "Reference" "R705" (at 125.73 68.58 0) (effects (font (size 1.27 1.27))))
  (property "Value" "330R" (at 125.73 81.28 0) (effects (font (size 1.27 1.27))))
  (property "Footprint" "Resistor_SMD:R_0603_1608Metric" (at 125.73 74.93 0) (effects (font (size 1.27 1.27)) (hide yes)))
  (property "Datasheet" "" (at 125.73 74.93 0) (effects (font (size 1.27 1.27)) (hide yes))))
 (wire
  (pts (xy 125.73 71.12) (xy 125.73 68.58))
  (stroke (width 0) (type default)))
 (label "LEDG_K"
  (at 125.73 68.58 90)
  (effects (font (size 1.27 1.27)) (justify left)))
 (wire
  (pts (xy 125.73 78.74) (xy 125.73 81.28))
  (stroke (width 0) (type default)))
 (global_label "ETH_nLED2"
  (shape bidirectional)
  (at 125.73 81.28 270)
  (effects (font (size 1.27 1.27)) (justify right))
  (property "Intersheetrefs" "${INTERSHEET_REFS}" (at 125.73 81.28 0) (effects (font (size 1.27 1.27)) (hide yes))))
 (symbol
  (lib_id "Device:R")
  (at 125.73 106.68 0)
  (unit 1)
  (exclude_from_sim no)
  (in_bom yes)
  (on_board yes)
  (dnp no)
  (property "Reference" "R706" (at 125.73 100.33 0) (effects (font (size 1.27 1.27))))
  (property "Value" "330R" (at 125.73 113.03 0) (effects (font (size 1.27 1.27))))
  (property "Footprint" "Resistor_SMD:R_0603_1608Metric" (at 125.73 106.68 0) (effects (font (size 1.27 1.27)) (hide yes)))
  (property "Datasheet" "" (at 125.73 106.68 0) (effects (font (size 1.27 1.27)) (hide yes))))
 (wire
  (pts (xy 125.73 102.87) (xy 125.73 100.33))
  (stroke (width 0) (type default)))
 (label "LEDY_K"
  (at 125.73 100.33 90)
  (effects (font (size 1.27 1.27)) (justify left)))
 (wire
  (pts (xy 125.73 110.49) (xy 125.73 113.03))
  (stroke (width 0) (type default)))
 (global_label "ETH_nLED3"
  (shape bidirectional)
  (at 125.73 113.03 270)
  (effects (font (size 1.27 1.27)) (justify right))
  (property "Intersheetrefs" "${INTERSHEET_REFS}" (at 125.73 113.03 0) (effects (font (size 1.27 1.27)) (hide yes))))
 (text "SHEET 07 - GIGABIT ETHERNET (debug / rescue / development, PLAN.md sec.2)\nCM4 has the PHY on-module (BCM54210) -> pairs go straight to an integrated-magnetics magjack.\nWiring copied from the CM4IO reference (same magjack family). Center taps: Bob Smith termination\n75R x4 into 1nF/2kV. LEDs driven by CM4 Ethernet_nLED2 (link/green) / nLED3 (activity/yellow).\nSome enclosures leave the RJ45 internally inaccessible - that is fine, nothing else depends on it.\nLAYOUT: 100R differential pairs, pair-matched; void other signals under the jack."
  (exclude_from_sim yes)
  (at 30 15 0)
  (effects (font (size 2 2)) (justify left top)))
 (embedded_fonts no))
